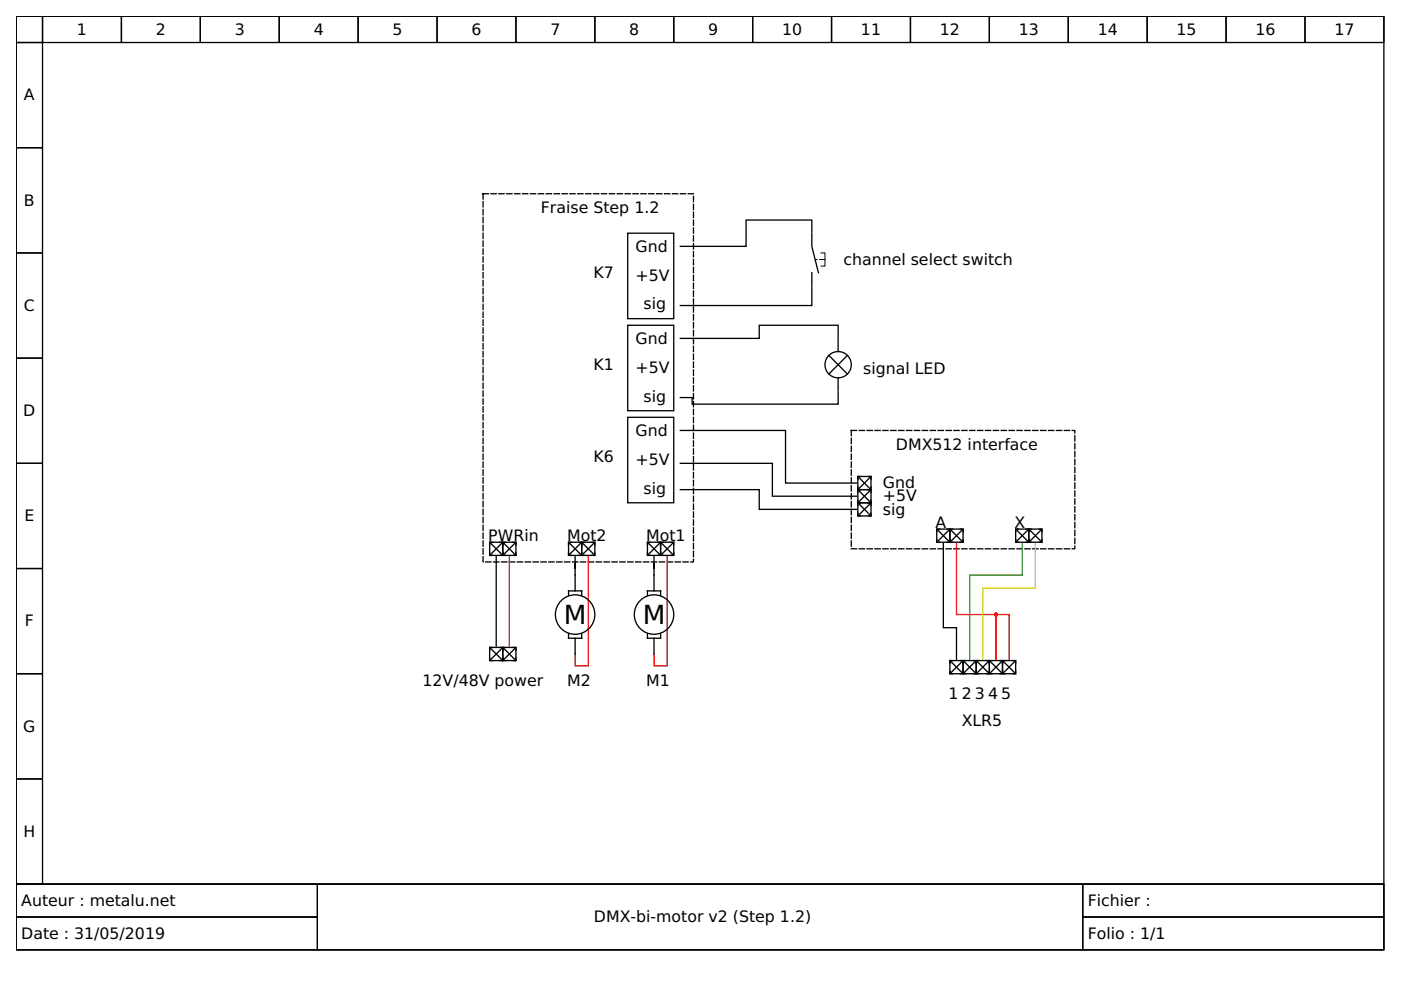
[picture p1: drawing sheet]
<svg xmlns="http://www.w3.org/2000/svg" width="297mm" height="210mm" viewBox="0 0 297 210" stroke-linecap="round" stroke-linejoin="round" font-family="sans-serif">
<g fill="none" stroke="#000" stroke-width=".28">
<path d="M3.4 3.4h290v184.1h-290zM3.4 3.4h5.6v5.6h-5.6zM3.4 9h5.6v22.3h-5.6zM9 3.4h16.7v5.6h-16.7zM25.7 3.4h16.8v5.6h-16.8zM42.5 3.4h16.7v5.6h-16.7zM59.2 3.4h16.7v5.6h-16.7zM75.9 3.4h16.8v5.6h-16.8zM92.7 3.4h16.7v5.6h-16.7zM109.4 3.4h16.7v5.6h-16.7zM126.1 3.4h16.7v5.6h-16.7zM142.8 3.4h16.8v5.6h-16.8z"/>
<path d="M159.6 3.4h16.7v5.6h-16.7zM176.3 3.4h16.7v5.6h-16.7zM193 3.4h16.8v5.6h-16.8zM209.8 3.4h16.7v5.6h-16.7zM226.5 3.4h16.7v5.6h-16.7zM243.2 3.4h16.8v5.6h-16.8zM260 3.4h16.7v5.6h-16.7zM276.7 3.4h16.7v5.6h-16.7zM3.4 31.3h5.6v22.3h-5.6zM3.4 53.6h5.6v22.3h-5.6zM133.1 49.4h9.7v18.2h-9.7zM172.1 49.2v-2.5h-13.9v5.5h-14"/>
<path d="M172.1 49.4v2.8l1.4 5.6M172.1 57.8v2.8M3.4 75.9h5.6v22.3h-5.6zM133.1 69h9.7v18.1h-9.7zM172.1 60.9v3.9h-27.9M175.7 75.4l4 3.9M177.7 71.5v-2.5h-16.7v2.7h-16.8M177.7 71.7v2.8M179.7 75.4l-4 3.9M3.4 98.2h5.6v22.3h-5.6zM133.1 88.5h9.7v18.1h-9.7zM144.2 91.3h22.3v11.1h15.1"/>
<path d="M144.2 98.2h19.6v7h17.8M177.7 83.2v2.5h-30.9v-1.4h-2.6M177.7 80.1v2.8M103.8 115h2.8v2.8h-2.8zM103.8 117.2v.6h.6M103.9 115.1l2.6 2.6M104.4 115h-.6v.6M105.2 118v19M106 115h.6v.6v-.6h.6M106 117.8h.6v-.6v.6h.6M106.5 115.1l-2.6 2.6M106.6 115h2.8v2.8h-2.8z"/>
<path d="M106.7 115.1l2.6 2.6M108.8 115h.6v.6M109.3 115.1l-2.6 2.6M109.4 117.2v.6h-.6M120.5 115h2.8v2.8h-2.8zM120.5 117.2v.6h.6M120.6 115.1l2.6 2.6M121.1 115h-.6v.6M121.9 118v7.3M122.7 115h.6v.6v-.6h.6M122.7 117.8h.6v-.6v.6h.6M123.2 115.1l-2.6 2.6"/>
<path d="M123.3 115h2.8v2.8h-2.8zM123.4 115.1l2.6 2.6M125.5 115h.6v.6M126 115.1l-2.6 2.6M126.1 117.2v.6h-.6M137.3 115h2.8v2.8h-2.8zM137.3 117.2v.6h.6M137.4 115.1l2.6 2.6M137.9 115h-.6v.6M138.7 118v7.3M139.5 115h.6v.6v-.6h.6M139.5 117.8h.6v-.6v.6h.6"/>
<path d="M140 115.1l-2.6 2.6M140.1 115h2.7v2.8h-2.7zM140.2 115.1l2.5 2.6M142.3 115h.5v.6M142.7 115.1l-2.5 2.6M142.8 117.2v.6h-.5M144.2 103.8h16.8v4.2h20.6M181.9 101h2.8v2.8h-2.8zM181.9 103.8h2.8v2.8h-2.8zM181.9 106.6h2.8v2.8h-2.8zM181.9 103.2v.6h.6h-.6v.6M181.9 106v.6h.6h-.6v.6"/>
<path d="M181.9 108.8v.6h.6M182 101.1l2.6 2.6M182 103.9l2.6 2.6M182 106.7l2.6 2.6M182.5 101h-.6v.6M184.1 101h.6v.6M184.6 101.1l-2.6 2.6M184.6 103.9l-2.6 2.6M184.6 106.7l-2.6 2.6M184.7 103.2v.6h-.6h.6v.6M184.7 106v.6h-.6h.6v.6M184.7 108.8v.6h-.6"/>
<path d="M198.6 112.2h2.8v2.8h-2.8zM198.6 114.4v.6h.6M198.7 112.3l2.6 2.6M199.2 112.2h-.6v.6M200 115.2v17.9h2.8v6.7M200.8 112.2h.6v.6v-.6h.6M200.8 115h.6v-.6v.6h.6M201.3 112.3l-2.6 2.6M201.4 112.2h2.8v2.8h-2.8zM201.5 112.3l2.6 2.6M203.6 112.2h.6v.6M204.1 112.3l-2.6 2.6"/>
<path d="M204.2 114.4v.6h-.6M215.3 112.2h2.8v2.8h-2.8zM215.3 114.4v.6h.6M215.4 112.3l2.6 2.6M215.9 112.2h-.6v.6M217.5 112.2h.6v.6v-.6h.6M217.5 115h.6v-.6v.6h.6M218 112.3l-2.6 2.6M218.1 112.2h2.8v2.8h-2.8zM218.2 112.3l2.6 2.6M220.3 112.2h.6v.6M220.8 112.3l-2.6 2.6"/>
<path d="M220.9 114.4v.6h-.6M3.4 120.5h5.6v22.3h-5.6zM103.8 137.3h2.8v2.8h-2.8zM103.8 139.5v.6h.6M103.9 137.4l2.6 2.6M104.4 137.3h-.6v.6M106 137.3h.6v.6v-.6h.6M106.5 137.4l-2.6 2.6M106.6 137.3h2.8v2.8h-2.8zM106.7 137.4l2.6 2.6M108.8 137.3h.6v.6M109.3 137.4l-2.6 2.6"/>
<path d="M109.4 139.5v.6h-.6M120.5 134.3v1h2.8v-1M120.5 126.3v-1h2.8v1M121.9 135.3v3.4M137.3 126.3v-1h2.8v1M137.3 134.3v1h2.8v-1M138.7 135.3v3.4M3.4 142.8h5.6v22.4h-5.6zM106 140.1h.6v-.6v.6h.6M201.4 140.1h2.8v2.7h-2.8zM201.4 142.3v.5h.6M201.5 140.2l2.6 2.5"/>
<path d="M202 140.1h-.6v.6M203.6 142.8h.6v-.5v.5h.6M203.6 140.1h.6v.6v-.6h.6M204.1 140.2l-2.6 2.5M204.2 140.1h2.8v2.7h-2.8zM204.3 140.2l2.6 2.5M206.4 142.8h.6v-.5v.5h.6M206.4 140.1h.6v.6v-.6h.6M206.9 140.2l-2.6 2.5M207 140.1h2.8v2.7h-2.8zM207.1 140.2l2.6 2.5M209.2 142.8h.6v-.5v.5h.6"/>
<path d="M209.2 140.1h.6v.6v-.6h.6M209.7 140.2l-2.6 2.5M209.8 140.1h2.8v2.7h-2.8zM209.9 140.2l2.6 2.5M212 142.8h.6v-.5v.5h.5M212 140.1h.6v.6v-.6h.5M212.5 140.2l-2.6 2.5M212.6 140.1h2.7v2.7h-2.7zM212.7 140.2l2.5 2.5M214.7 140.1h.6v.6M215.2 140.2l-2.5 2.5M215.3 142.3v.5h-.6"/>
<path d="M3.4 165.2h5.6v22.3h-5.6zM3.4 187.5h290v13.9h-290z"/>
<circle cx="177.7" cy="77.3" r="2.79"/>
<circle cx="121.9" cy="130.3" r="4.2"/>
<circle cx="138.7" cy="130.3" r="4.2"/>
</g>
<path d="M174.1 53.6h.8v2.8h-.8M3.4 187.5h63.9v6.9h-63.9zM3.4 194.4h63.9v7h-63.9zM67.3 187.5h162.3v13.9h-162.3zM229.6 187.5h63.8v6.9h-63.8zM229.6 194.4h63.8v7h-63.8z" fill="none" stroke="#000" stroke-width=".21"/>
<path d="M102.4 41.1h44.6v78h-44.6zM180.5 91.3h47.4v25.1h-47.4z" fill="none" stroke="#000" stroke-width=".28" stroke-dasharray="1.1 .6"/>
<path d="M108 118v19M124.7 118v23.2h-2.8v-2.5M141.5 118v23.2h-2.8v-2.5M202.8 115.2v15.1h8.4v9.5v-9.5h2.7v9.5" fill="none" stroke="#f00" stroke-width=".28"/>
<circle cx="211.2" cy="130.3" r=".28" fill="#f00" stroke="#f00" stroke-width=".28"/>
<path d="M216.7 115.2v6.7h-11.1v17.9" fill="none" stroke="#0a0" stroke-width=".28"/>
<path d="M219.5 115.2v9.5h-11.1v15.1" fill="none" stroke="#e1e100" stroke-width=".28"/>
<path d="M174.9 55h-1.9" fill="none" stroke="#000" stroke-width=".21" stroke-dasharray="1.1 .6"/>
<g font-size="5.6">
<text x="119.6" y="132.3">M</text>
<text x="136.3" y="132.3">M</text>
</g>
<g font-size="3.3">
<text x="16.3" y="7.3">1</text>
<text x="33" y="7.3">2</text>
<text x="49.8" y="7.3">3</text>
<text x="66.5" y="7.3">4</text>
<text x="83.2" y="7.3">5</text>
<text x="100" y="7.3">6</text>
<text x="116.7" y="7.3">7</text>
<text x="133.4" y="7.3">8</text>
<text x="150.1" y="7.3">9</text>
<text x="165.8" y="7.3">10</text>
<text x="182.5" y="7.3">11</text>
<text x="199.3" y="7.3">12</text>
<text x="216" y="7.3">13</text>
<text x="232.7" y="7.3">14</text>
<text x="249.5" y="7.3">15</text>
<text x="266.2" y="7.3">16</text>
<text x="282.9" y="7.3">17</text>
<text x="5.1" y="21.3">A</text>
<text x="5.1" y="43.6">B</text>
<text x="114.7" y="45.3">Fraise Step 1.2</text>
<text x="134.8" y="53.3">Gnd</text>
<text x="125.8" y="58.9">K7</text>
<text x="134.8" y="59.5">+5V</text>
<text x="178.8" y="56.1">channel select switch</text>
<text x="5.1" y="65.9">C</text>
<text x="136.4" y="65.6">sig</text>
<text x="134.8" y="72.9">Gnd</text>
<text x="125.8" y="78.4">K1</text>
<text x="134.8" y="79">+5V</text>
<text x="183" y="79.3">signal LED</text>
<text x="4.9" y="88.2">D</text>
<text x="136.4" y="85.1">sig</text>
<text x="134.8" y="92.4">Gnd</text>
<text x="190" y="95.4">DMX512 interface</text>
<text x="125.8" y="98">K6</text>
<text x="134.8" y="98.5">+5V</text>
<text x="136.4" y="104.6">sig</text>
<text x="187.2" y="103.5">Gnd</text>
<text x="187.2" y="106.3">+5V</text>
<text x="5.2" y="110.5">E</text>
<text x="187.2" y="109.1">sig</text>
<text x="198.3" y="111.9">A</text>
<text x="215.1" y="111.9">X</text>
<text x="103.5" y="114.7">PWRin</text>
<text x="120.3" y="114.7">Mot2</text>
<text x="137" y="114.7">Mot1</text>
<text x="5.3" y="132.8">F</text>
<text x="89.6" y="145.4">12V/48V power</text>
<text x="120.3" y="145.4">M2</text>
<text x="137" y="145.4">M1</text>
<text x="201.1" y="148.1">1</text>
<text x="203.9" y="148.1">2</text>
<text x="206.7" y="148.1">3</text>
<text x="209.5" y="148.1">4</text>
<text x="212.3" y="148.1">5</text>
<text x="4.9" y="155.1">G</text>
<text x="203.9" y="154">XLR5</text>
<text x="5" y="177.4">H</text>
<text x="4.5" y="192.1">Auteur : metalu.net</text>
<text x="125.9" y="195.5">DMX-bi-motor v2 (Step 1.2)</text>
<text x="230.6" y="192.1">Fichier :</text>
<text x="4.5" y="199">Date : 31/05/2019</text>
<text x="230.6" y="199">Folio : 1/1</text>
</g>
</svg>
